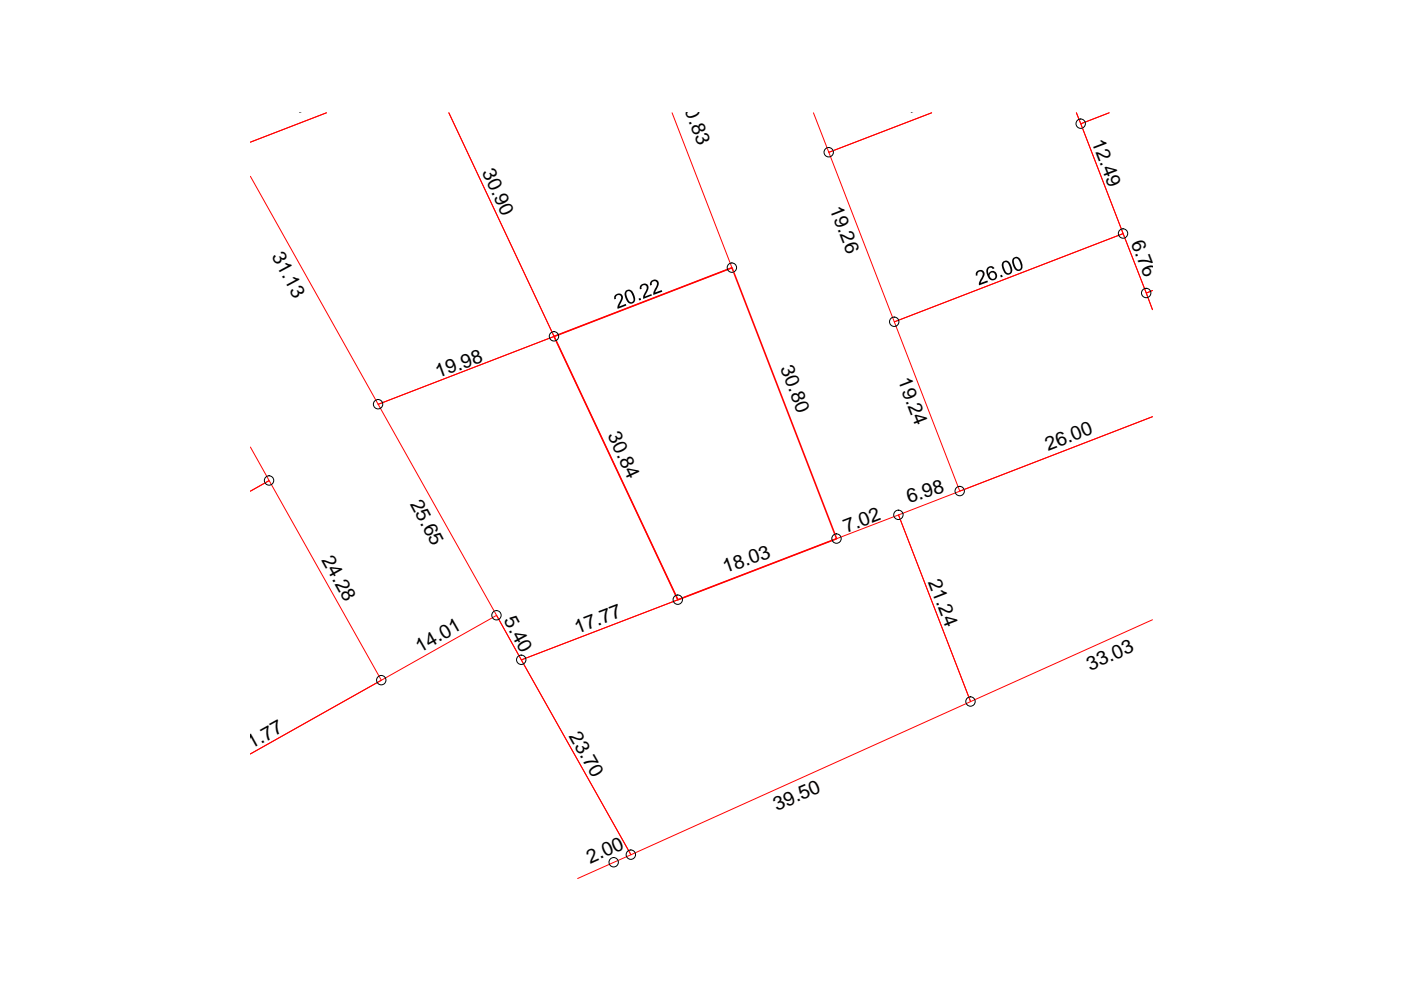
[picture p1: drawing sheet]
<svg xmlns="http://www.w3.org/2000/svg" width="297mm" height="210mm" viewBox="0 0 297 210" stroke-linecap="round" stroke-linejoin="round" font-family="sans-serif">
<path d="M69.2 23.9l-16.1 6.2M142.5 23.9l12.7 32.9-37.7 14.5-22.3-47.4 22.3 47.4-37.3 14.4-27.1-48.3M172.5 23.9l3.2 8.4 21.8-8.4-21.8 8.4 13.9 35.9 48.5-18.7-9.9-25.6 1 2.3 6-2.3-6 2.3 13.8 35.9 1.3-.5-1.3 .5 1.3 3.6-6.2-16.2-48.5 18.7 13.9 35.9 40.8-15.8-53.8 20.9 15.3 39.6 38.5-17.4M53.1 94.8l4 7.1-4 2.2 4-2.2 23.8 42.3-27.8 15.7 52.2-29.4 28.5 50.7-11.3 5.1M80.2 85.7l37.3-14.4 26.2 55.9-33.2 12.7zM110.5 139.9l80-30.7 15.3 39.6-72 32.4z" fill="none" stroke="#f00" stroke-width=".21"/>
<path d="M117.5 71.3l37.7-14.5 22.2 57.4-33.7 13z" fill="none" stroke="#f00" stroke-width=".34"/>
<g fill="none" stroke="#000" stroke-width=".21">
<circle cx="175.7" cy="32.3" r=".99"/>
<circle cx="229.1" cy="26.2" r=".99"/>
<circle cx="155.2" cy="56.7" r=".99"/>
<circle cx="238.1" cy="49.5" r=".99"/>
<circle cx="117.5" cy="71.3" r=".99"/>
<circle cx="189.6" cy="68.2" r=".99"/>
<circle cx="243" cy="62.1" r=".99"/>
<circle cx="80.2" cy="85.7" r=".99"/>
<circle cx="57" cy="101.9" r=".99"/>
<circle cx="177.4" cy="114.2" r=".99"/>
<circle cx="190.5" cy="109.2" r=".99"/>
<circle cx="203.5" cy="104.1" r=".99"/>
<circle cx="105.3" cy="130.5" r=".99"/>
<circle cx="110.5" cy="139.9" r=".99"/>
<circle cx="143.7" cy="127.1" r=".99"/>
<circle cx="80.8" cy="144.2" r=".99"/>
<circle cx="205.8" cy="148.7" r=".99"/>
<circle cx="130.1" cy="182.8" r=".99"/>
<circle cx="133.8" cy="181.2" r=".99"/>
</g>
<g fill="#000">
<path d="M207 57.7l.7-.5 .7 .2 .3 .3v.6l-.8 1.7 1.4-.5 .2 .3-1.9 .7v-.7l.7-1.3 .1-.5-.3-.4h-.5l-.3 .3v.5l-.4 .1zM212 58.4l.4-.1 .2 .4-.4 .1zM130.4 62.5l.6-.3h.4l.4 .2 .2 .4v.6l-.7 1.6 1.4-.6 .1 .4-1.9 .7v-.6l.7-1.4 .1-.6-.3-.3h-.5l-.3 .3v.5l-.3 .1-.1-.6zM135.4 63.3l.4-.1 .1 .4-.3 .1zM135.8 60.5l.7-.4 .7 .1 .3 .4v.6l-.8 1.7 1.4-.5 .1 .3-1.8 .7v-.7l.6-1.2 .1-.7-.3-.3h-.5l-.3 .3 .1 .5h-.4zM138 59.7l.5-.4h.5l.6 .4 .1 .7-.8 1.6 1.4-.5 .1 .3-1.8 .7v-.6l.7-1.8-.2-.4-.5-.1-.3 .2-.1 .6-.4 .1v-.4z"/>
<path d="M209.3 56.8l.6-.4 .5 .1 .4 .3v.1l-.3 .2-.3-.3h-.4l-.2 .2-.1 .6 .1 .5 .2-.4 .4-.3h.5l.4 .3 .2 .3 .1 .6-.4 .7-.8 .1-.6-.4-.5-1.3zM209.9 58l-.1 .5 .2 .4 .4 .2 .5-.1 .1-.2-.1-.8-.3-.2h-.4z"/>
<path d="M212.6 55.6l.4-.3 .4-.1 .6 .4 .6 1.5-.1 .6-.2 .4-.7 .2-.6-.4-.6-1.3v-.6zM212.9 55.7l-.1 .2v.5l.2 .8 .4 .6 .6 .1 .2-.3-.2-1.4-.4-.5z"/>
<path d="M214.8 54.7l.8-.3 .8 .6 .4 1.1v.7l-.4 .5-.7 .1-.6-.4-.5-1.3v-.7zM215.2 54.8l-.3 .6 .3 1 .5 .7h.5l.3-.4-.3-1.1-.4-.7z"/>
<path d="M132.7 61.7l.7-.3 .8 .5 .5 1.3-.1 .6-.3 .5h-.8l-.6-.5-.5-1.3zM132.9 61.8l-.1 .7 .5 1.2 .3 .4 .5-.1 .2-.6-.4-1.2-.4-.4z"/>
</g>
<g font-size="4.1">
<text x="63.5" y="24" transform="rotate(-20 63.5 24)">22.21</text>
<text x="144.3" y="21.3" transform="rotate(69 144.3 21.3)">30.83</text>
<text x="193.1" y="24" transform="rotate(-21 193.1 24)">26.00</text>
<text x="231.4" y="30.1" transform="rotate(69 231.4 30.1)">12.49</text>
<text x="102.2" y="36.5" transform="rotate(65 102.2 36.5)">30.90</text>
<text x="175.9" y="44.3" transform="rotate(69 175.9 44.3)">19.26</text>
<text x="239.8" y="51.4" transform="rotate(69 239.8 51.4)">6.76</text>
<text x="57.5" y="54.3" transform="rotate(62 57.5 54.3)">31.13</text>
<text x="92.9" y="80.2" transform="rotate(-20 92.9 80.2)">19.98</text>
<text x="165.4" y="78.1" transform="rotate(69 165.4 78.1)">30.80</text>
<text x="190.3" y="80.6" transform="rotate(69 190.3 80.6)">19.24</text>
<text x="128.8" y="92.3" transform="rotate(65 128.8 92.3)">30.84</text>
<text x="222.2" y="95.5" transform="rotate(-21 222.2 95.5)">26.00</text>
<text x="86.9" y="106.8" transform="rotate(62 86.9 106.8)">25.65</text>
<text x="192.7" y="106.6" transform="rotate(-17 192.7 106.6)">6.98</text>
<text x="179.5" y="113" transform="rotate(-21 179.5 113)">7.02</text>
<text x="68.1" y="118.7" transform="rotate(61 68.1 118.7)">24.28</text>
<text x="153.8" y="121.6" transform="rotate(-20 153.8 121.6)">18.03</text>
<text x="196.7" y="123.4" transform="rotate(69 196.7 123.4)">21.24</text>
<text x="106.7" y="131.5" transform="rotate(62 106.7 131.5)">5.40</text>
<text x="122.4" y="134.5" transform="rotate(-21 122.4 134.5)">17.77</text>
<text x="89.1" y="138.5" transform="rotate(-30 89.1 138.5)">14.01</text>
<text x="231.1" y="142.2" transform="rotate(-24 231.1 142.2)">33.03</text>
<text x="51.3" y="160" transform="rotate(-29 51.3 160)">31.77</text>
<text x="120.6" y="156.1" transform="rotate(60 120.6 156.1)">23.70</text>
<text x="164.7" y="172" transform="rotate(-24 164.7 172)">39.50</text>
<text x="125.1" y="183.1" transform="rotate(-24 125.1 183.1)">2.00</text>
</g>
</svg>
